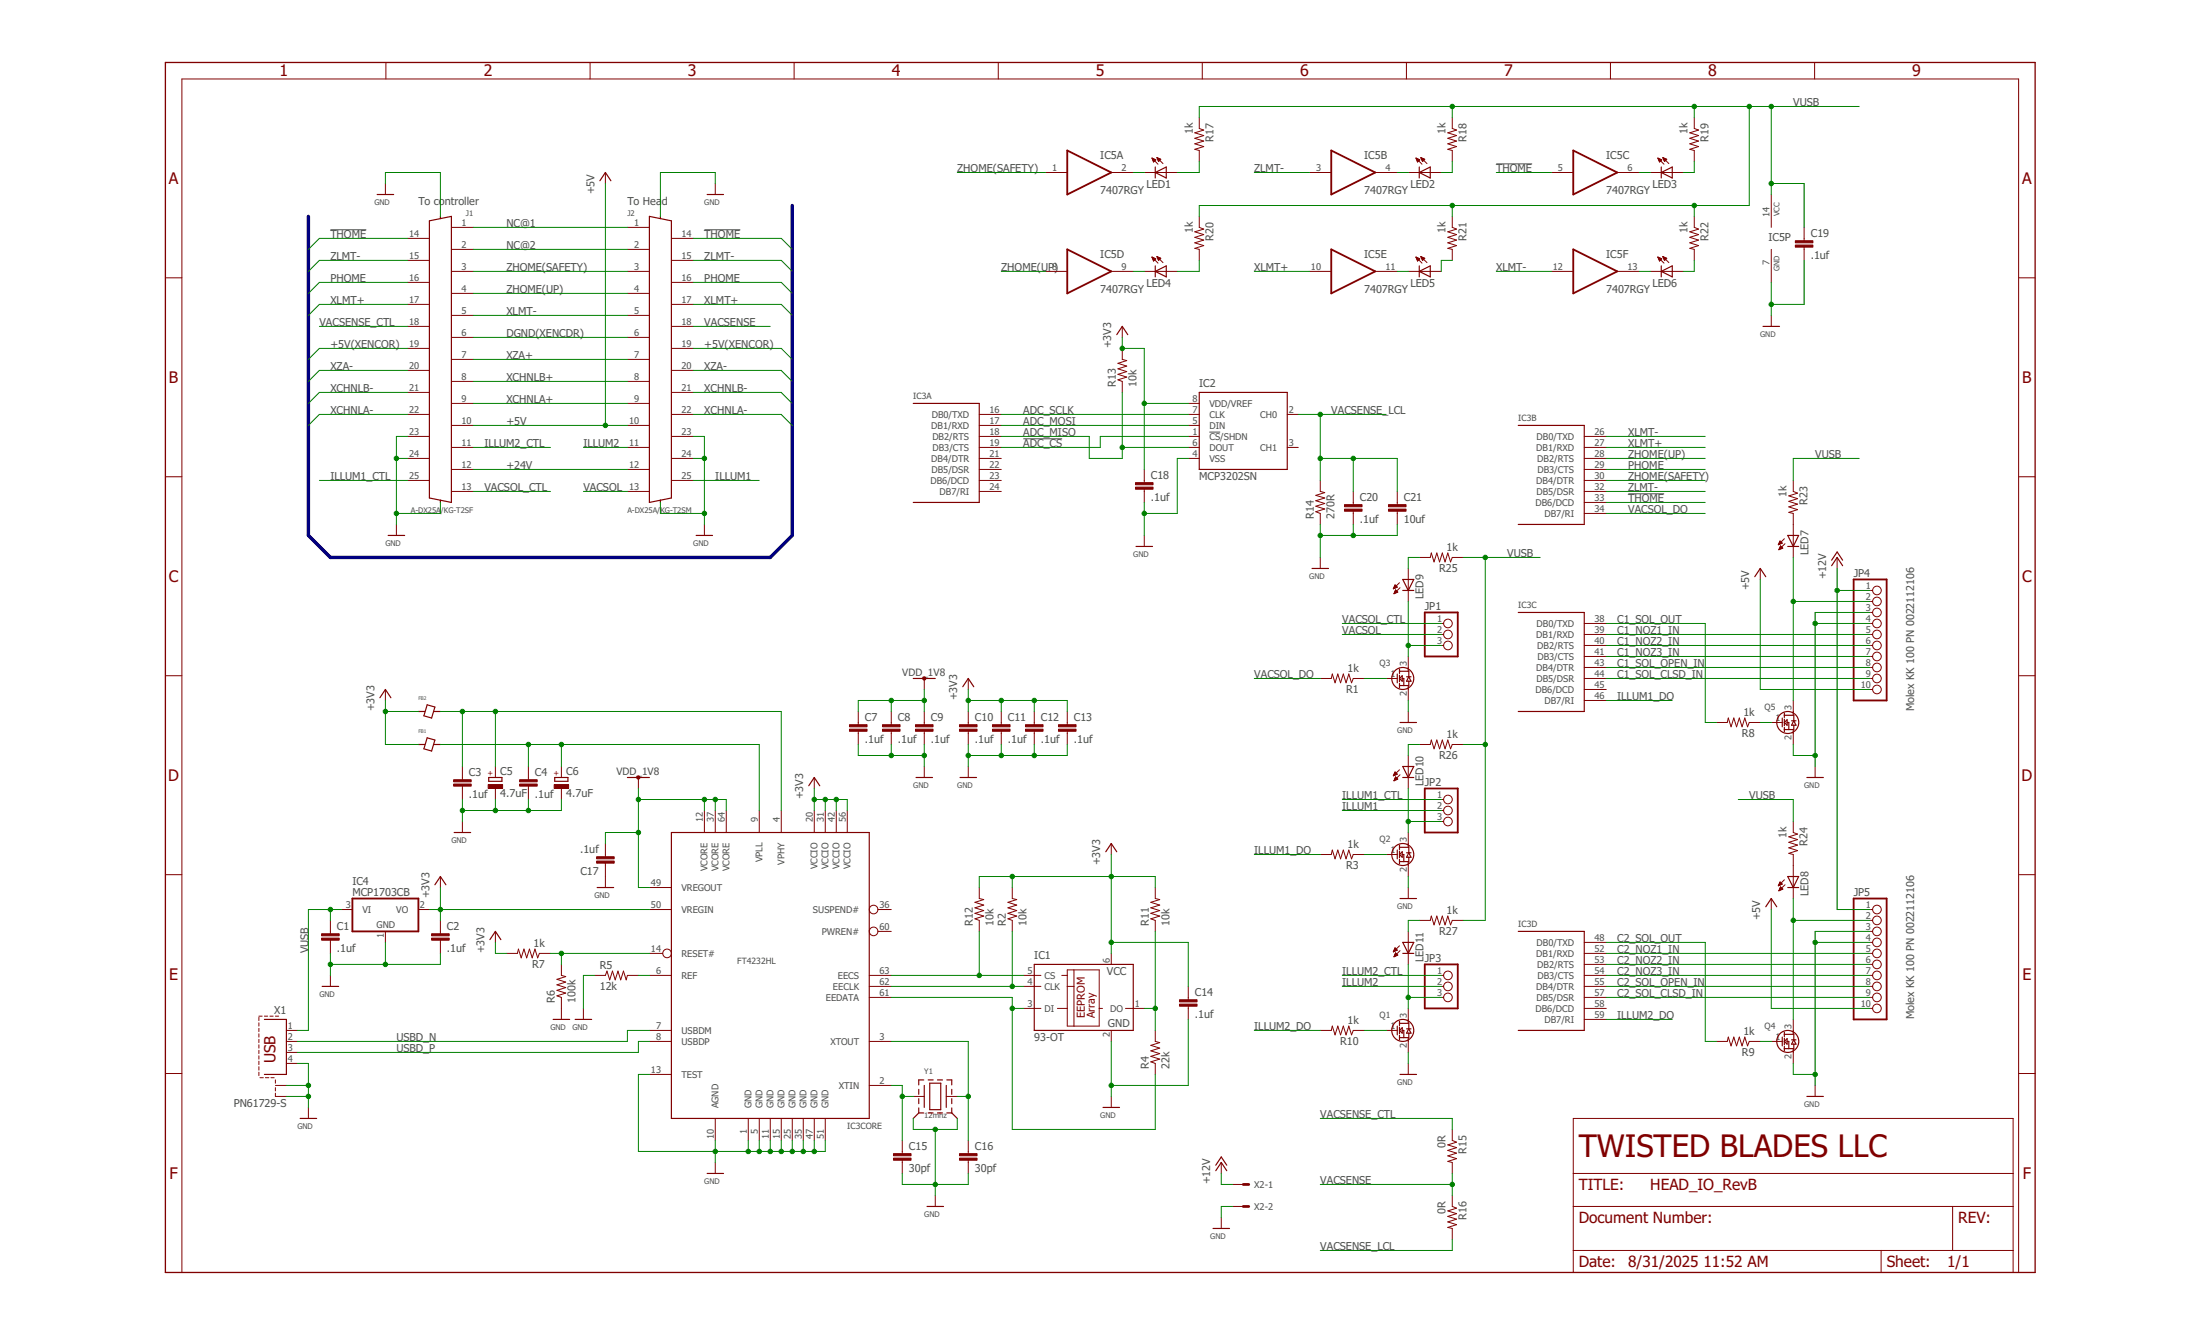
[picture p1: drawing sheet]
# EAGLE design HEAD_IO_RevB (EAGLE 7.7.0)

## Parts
C1  .1uf  C-EUC0603  [C0603]
C2  .1uf  C-EUC0603  [C0603]
C3  .1uf  C-EUC0603  [C0603]
C4  .1uf  C-EUC0603  [C0603]
C5  4.7uF  CPOL-EUA/3216-18R  [A/3216-18R]
C6  4.7uF  CPOL-EUA/3216-18R  [A/3216-18R]
C7  .1uf  C-EUC0603  [C0603]
C8  .1uf  C-EUC0603  [C0603]
C9  .1uf  C-EUC0603  [C0603]
C10  .1uf  C-EUC0603  [C0603]
C11  .1uf  C-EUC0603  [C0603]
C12  .1uf  C-EUC0603  [C0603]
C13  .1uf  C-EUC0603  [C0603]
C14  .1uf  C-EUC0603  [C0603]
C15  30pf  C-EUC0603  [C0603]
C16  30pf  C-EUC0603  [C0603]
C17  .1uf  C-EUC0603  [C0603]
C18  .1uf  C-EUC0603  [C0603]
C19  .1uf  C-EUC0603  [C0603]
C20  .1uf  C-EUC0603  [C0603]
C21  10uf  C-EUC0805K  [C0805K]
FB1  FERRITE0603  [0603]
FB2  FERRITE0603  [0603]
IC1  93-OT  [SOT23-6]
IC2  MCP3202SN  [SO-08]
IC3  FT4232HL  [LQFP64]
IC4  MCP1703CB  [SOT23]
IC5  7407RGY  [TI_VQFN14]
J1  A-DX25A/KG-T2SF  [A-DF25A/KG-T2S]
J2  A-DX25A/KG-T2SM  [A-DS25A/KG-T2S]
JP1  PINHD-1X3  [1X03]
JP2  PINHD-1X3  [1X03]
JP3  PINHD-1X3  [1X03]
JP4  PINHD-1X10  [1X10]
JP5  PINHD-1X10  [1X10]
LED1  LEDCHIP-LED0603  [CHIP-LED0603]
LED2  LEDCHIP-LED0603  [CHIP-LED0603]
LED3  LEDCHIP-LED0603  [CHIP-LED0603]
LED4  LEDCHIP-LED0603  [CHIP-LED0603]
LED5  LEDCHIP-LED0603  [CHIP-LED0603]
LED6  LEDCHIP-LED0603  [CHIP-LED0603]
LED7  LEDCHIP-LED0603  [CHIP-LED0603]
LED8  LEDCHIP-LED0603  [CHIP-LED0603]
LED9  LEDCHIP-LED0603  [CHIP-LED0603]
LED10  LEDCHIP-LED0603  [CHIP-LED0603]
LED11  LEDCHIP-LED0603  [CHIP-LED0603]
Q1  FDN86246  [SOT23C]
Q2  FDN86246  [SOT23C]
Q3  FDN86246  [SOT23C]
Q4  FDN86246  [SOT23C]
Q5  FDN86246  [SOT23C]
R1  1k  R-US_R0603  [R0603]
R2  10k  R-US_R0603  [R0603]
R3  1k  R-US_R0603  [R0603]
R4  22k  R-US_R0603  [R0603]
R5  12k  R-US_R0603  [R0603]
R6  100k  R-US_R0603  [R0603]
R7  1k  R-US_R0603  [R0603]
R8  1k  R-US_R0603  [R0603]
R9  1k  R-US_R0603  [R0603]
R10  1k  R-US_R0603  [R0603]
R11  10k  R-US_R0603  [R0603]
R12  10k  R-US_R0603  [R0603]
R13  10k  R-US_R0603  [R0603]
R14  270R  R-US_R0603  [R0603]
R15  0R  R-US_R0603  [R0603]
R16  0R  R-US_R0603  [R0603]
R17  1k  R-US_R0603  [R0603]
R18  1k  R-US_R0603  [R0603]
R19  1k  R-US_R0603  [R0603]
R20  1k  R-US_R0603  [R0603]
R21  1k  R-US_R0603  [R0603]
R22  1k  R-US_R0603  [R0603]
R23  1k  R-US_R0603  [R0603]
R24  1k  R-US_R0603  [R0603]
R25  1k  R-US_R0603  [R0603]
R26  1k  R-US_R0603  [R0603]
R27  1k  R-US_R0603  [R0603]
X1  PN61729-S  [PN61729-S]
X2  KK-156-2  [KK-156-2]
Y1  12mhz  ABM8G  [ABM8G]

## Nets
!ADC_CS: IC2.1(!CS!/SHDN) IC3.19(A:DB3/CTS)
!RESET: IC3.14(CORE:RESET#) R6.2 R7.1
!THOME: IC3.33(B:DB6/DCD) IC5.5(C:I) J1.14 J2.14
+3V3: C2.1 C10.1 C11.1 C12.1 C13.1 C14.1 C18.1 FB1.P$1 FB2.P$1 IC1.6(VCC) IC2.8(VDD/VREF) IC3.20(CORE:VCCIO) IC3.31(CORE:VCCIO) IC3.42(CORE:VCCIO) IC3.50(CORE:VREGIN) IC3.56(CORE:VCCIO) IC4.2(VO) R2.2 R7.2 R11.2 R12.2 R13.2
+5V: J1.10 J2.10 JP4.10 JP5.10
+5V(XENCOR): J1.19 J2.19
+12V: JP4.1 JP5.1 X2.1
+24V: J1.12 J2.12
ADC_MISO: IC2.6(DOUT) IC3.18(A:DB2/RTS) R13.1
ADC_MOSI: IC2.5(DIN) IC3.17(A:DB1/RXD)
ADC_SCLK: IC2.7(CLK) IC3.16(A:DB0/TXD)
C1_NOZ1_IN: IC3.39(C:DB1/RXD) JP4.5
C1_NOZ2_IN: IC3.40(C:DB2/RTS) JP4.6
C1_NOZ3_IN: IC3.41(C:DB3/CTS) JP4.7
C1_SOL_CLSD_IN: IC3.44(C:DB5/DSR) JP4.9
C1_SOL_OPEN_IN: IC3.43(C:DB4/DTR) JP4.8
C1_SOL_OUT: IC3.38(C:DB0/TXD) R8.2
C2_NOZ1_IN: IC3.52(D:DB1/RXD) JP5.5
C2_NOZ2_IN: IC3.53(D:DB2/RTS) JP5.6
C2_NOZ3_IN: IC3.54(D:DB3/CTS) JP5.7
C2_SOL_CLSD_IN: IC3.57(D:DB5/DSR) JP5.9
C2_SOL_OPEN_IN: IC3.55(D:DB4/DTR) JP5.8
C2_SOL_OUT: IC3.48(D:DB0/TXD) R9.2
DGND(XENCDR): J1.6 J2.6
GND: C1.2 C2.2 C3.2 C4.2 C5.- C6.- C7.2 C8.2 C9.2 C10.2 C11.2 C12.2 C13.2 C14.2 C15.2 C16.2 C17.1 C18.2 C19.2 C20.2 C21.2 IC1.2(GND) IC2.4(VSS) IC3.1(CORE:GND) IC3.5(CORE:GND) IC3.10(CORE:AGND) IC3.11(CORE:GND) IC3.13(CORE:TEST) IC3.15(CORE:GND) IC3.25(CORE:GND) IC3.35(CORE:GND) IC3.47(CORE:GND) IC3.51(CORE:GND) IC4.1(GND) IC5.7(P:GND) J1.23 J1.24 J1.SHLD@1(SHLD) J1.SHLD@2(SHLD) J2.23 J2.24 J2.SHLD@1(SHLD) J2.SHLD@2(SHLD) JP4.3 JP4.4 JP5.3 JP5.4 Q1.2(S) Q2.2(S) Q3.2(S) Q4.2(S) Q5.2(S) R5.1 R6.1 R14.1 X1.4 X1.S1 X1.S2 X2.2 Y1.2(GND) Y1.4(GND)
ILLUM1: J2.25 JP2.2
ILLUM1_CTL: J1.25 JP2.1
ILLUM1_DO: IC3.46(C:DB7/RI) R3.2
ILLUM2: J2.11 JP3.2
ILLUM2_CTL: J1.11 JP3.1
ILLUM2_DO: IC3.59(D:DB7/RI) R10.2
N$1: JP1.3 LED9.C Q3.3(D)
N$2: Q3.1(G) R1.1
N$3: JP2.3 LED10.C Q2.3(D)
N$4: Q2.1(G) R3.1
N$5: JP3.3 LED11.C Q1.3(D)
N$6: Q1.1(G) R10.1
N$7: C16.1 IC3.3(CORE:XTOUT) Y1.3
N$8: IC3.6(CORE:REF) R5.2
N$9: C3.1 C5.+ FB2.P$2 IC3.4(CORE:VPHY)
N$10: C15.1 IC3.2(CORE:XTIN) Y1.1
N$11: IC1.1(DO) R4.2 R11.1
N$12: IC5.2(A:O) LED1.C
N$13: IC5.4(B:O) LED2.C
N$14: IC1.5(CS) IC3.63(CORE:EECS) R12.1
N$15: IC1.4(CLK) IC3.62(CORE:EECLK) R2.1
N$16: IC1.3(DI) IC3.61(CORE:EEDATA) R4.1
N$17: IC5.6(C:O) LED3.C
N$18: IC5.9(D:O) LED4.C
N$19: C4.1 C6.+ FB1.P$2 IC3.9(CORE:VPLL)
N$20: IC5.11(E:O) LED5.C
N$21: IC5.13(F:O) LED6.C
N$22: LED1.A R17.2
N$23: LED2.A R18.2
N$24: LED3.A R19.2
N$25: LED5.A R21.2
N$26: LED6.A R22.2
N$27: LED4.A R20.2
N$28: LED7.A R23.2
N$29: LED8.A R24.2
N$30: LED11.A R27.2
N$31: Q4.1(G) R9.1
N$32: Q5.1(G) R8.1
N$33: LED9.A R25.2
N$34: LED10.A R26.2
NC@1: J1.1 J2.1
NC@2: J1.2 J2.2
PHOME: IC3.29(B:DB3/CTS) J1.16 J2.16
USBD_N: IC3.7(CORE:USBDM) X1.2
USBD_P: IC3.8(CORE:USBDP) X1.3
VAC1_SW: JP4.2 LED7.C Q5.3(D)
VAC2_SW: JP5.2 LED8.C Q4.3(D)
VACSENSE: J2.18 R15.2 R16.1
VACSENSE_CTL: J1.18 R15.1
VACSENSE_LCL: C20.1 C21.1 IC2.2(CH0) R14.2 R16.2
VACSOL: J2.13 JP1.2
VACSOL_CTL: J1.13 JP1.1
VACSOL_DO: IC3.34(B:DB7/RI) R1.2
VDD_1V8: C7.1 C8.1 C9.1 C17.2 IC3.12(CORE:VCORE) IC3.37(CORE:VCORE) IC3.49(CORE:VREGOUT) IC3.64(CORE:VCORE)
VUSB: C1.1 C19.1 IC4.3(VI) IC5.14(P:VCC) R17.1 R18.1 R19.1 R20.1 R21.1 R22.1 R23.1 R24.1 R25.1 R26.1 R27.1 X1.1
XCHNLA+: J1.9 J2.9
XCHNLA-: J1.22 J2.22
XCHNLB+: J1.8 J2.8
XCHNLB-: J1.21 J2.21
XLMT+: IC3.27(B:DB1/RXD) IC5.10(E:I) J1.17 J2.17
XLMT-: IC3.26(B:DB0/TXD) IC5.12(F:I) J1.5 J2.5
XZA+: J1.7 J2.7
XZA-: J1.20 J2.20
ZHOME(SAFETY): IC3.30(B:DB4/DTR) IC5.1(A:I) J1.3 J2.3
ZHOME(UP): IC3.28(B:DB2/RTS) IC5.8(D:I) J1.4 J2.4
ZLMT-: IC3.32(B:DB5/DSR) IC5.3(B:I) J1.15 J2.15
Unconnected: IC2.3(CH1) IC3.21(A:DB4/DTR) IC3.22(A:DB5/DSR) IC3.23(A:DB6/DCD) IC3.24(A:DB7/RI) IC3.36(CORE:SUSPEND#) IC3.45(C:DB6/DCD) IC3.58(D:DB6/DCD) IC3.60(CORE:PWREN#)

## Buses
THOME,ZLMT-,PHOME,XLMT+,+5V(XENCOR),XZA-,XCHNLB-,XCHNLA-

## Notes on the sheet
- To controller | To Head
- Molex KK 100 PN 0022112106
- Molex KK 100 PN 0022112106
